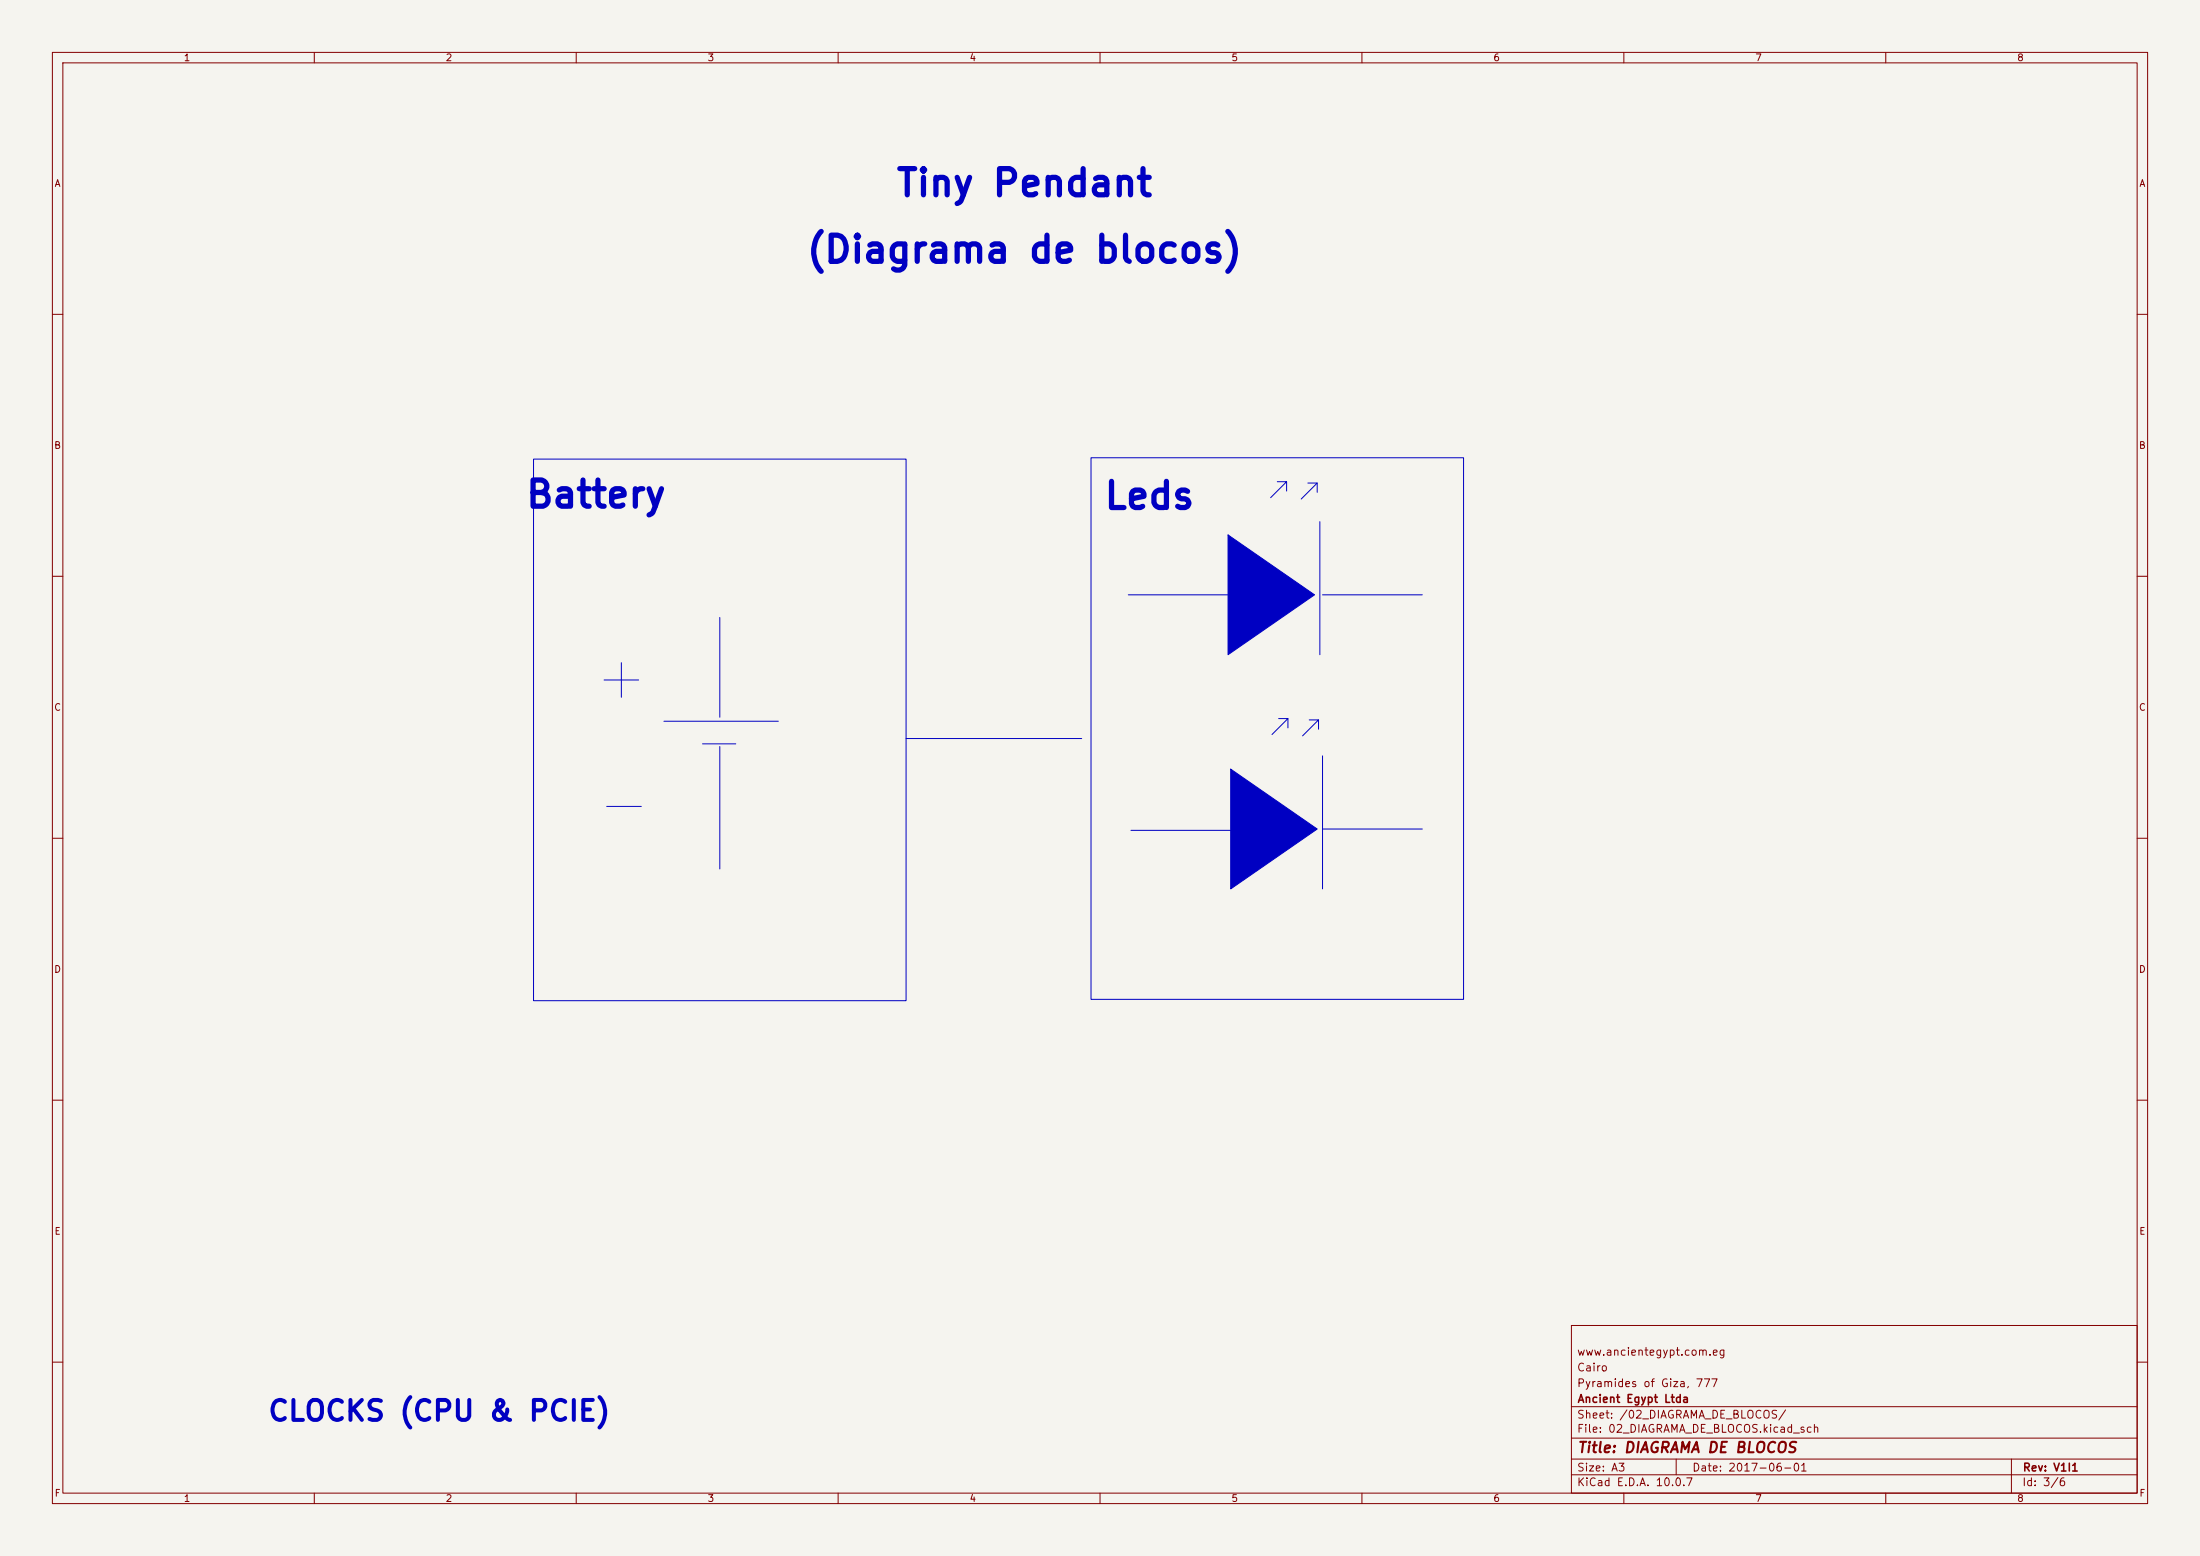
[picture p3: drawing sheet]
<svg xmlns="http://www.w3.org/2000/svg" width="420mm" height="297mm" viewBox="0 0 420 297" stroke-linecap="round" stroke-linejoin="round" font-family="sans-serif">
<path d="M0 0h420v297h-420z" fill="#f5f4ef" stroke="#f5f4ef" stroke-width=".19"/>
<g fill="none" stroke="#840000" stroke-width=".19">
<path d="M10 10h400v277h-400zM12 12h396v273h-396zM60 10v2M110 10v2M160 10v2M210 10v2M260 10v2M310 10v2M360 10v2M10 60h2M408 60h2M10 110h2"/>
<path d="M408 110h2M10 160h2M408 160h2M10 210h2M408 210h2M300 253h108v32h-108zM10 260h2M300 278.5h108M300 274.5h108M300 268.5h108M320 278.5v3M384 278.5v6.5"/>
<path d="M408 260h2M60 285v2M110 285v2M160 285v2M210 285v2M260 285v2M300 281.5h108M310 285v2M360 285v2"/>
</g>
<g fill="#0000c2">
<path d="M234.4 102.1l16.6 11.4-16.6 11.5z"/>
<path d="M234.9 146.8l16.6 11.4-16.6 11.5z"/>
</g>
<g fill="none" stroke="#0000c2" stroke-width=".19">
<path d="M101.9 87.6h71.1v103.4h-71.1zM208.3 87.4h71.1v103.4h-71.1zM243.8 91.9h1.8l-3 3.1M245.6 91.9v1.8M249.7 92.2h1.8l-3.1 3.1M251.5 92.2v1.8M252 99.6v25.4M137.4 117.9v19M215.4 113.5h19M234.4 102.1l16.6 11.4-16.6 11.5zM252.5 113.5h19M115.3 129.8h6.6"/>
<path d="M118.6 126.5v6.6M126.7 137.7h21.9M244.1 137.2h1.8l-3.1 3M245.9 137.2v1.7M249.9 137.4h1.8l-3 3.1M251.7 137.4v1.8M115.8 153.9h6.6M134.1 142h6.4M137.4 142.5v23.4M173 141h33.5M215.9 158.5h19M234.9 146.8l16.6 11.4-16.6 11.5z"/>
<path d="M252.5 158.2h19M252.5 144.3v25.4"/>
</g>
<g font-size="5" fill="#0000c2">
<text x="170.8" y="38.7">Tiny Pendant</text>
<text x="153.7" y="51.4">(Diagrama de blocos)</text>
<text x="100.1" y="98.1">Battery</text>
<text x="210.5" y="98.4">Leds</text>
</g>
<text font-size="3.8" fill="#0000c2" x="50.9" y="272.2">CLOCKS (CPU &amp; PCIE)</text>
<text font-size="2" fill="#840000" x="301" y="277.8">Title: DIAGRAMA DE BLOCOS</text>
<g font-size="1.5" fill="#840000">
<text x="300.9" y="262.1">Cairo</text>
<text x="300.9" y="259.1">www.ancientegypt.com.eg</text>
<text x="300.9" y="265.1">Pyramides of Giza, 777</text>
<text x="301" y="268.1">Ancient Egypt Ltda</text>
<text x="300.9" y="273.8">File: 02_DIAGRAMA_DE_BLOCOS.kicad_sch</text>
<text x="300.9" y="271.1">Sheet: /02_DIAGRAMA_DE_BLOCOS/</text>
<text x="300.9" y="281.2">Size: A3</text>
<text x="322.9" y="281.2">Date: 2017-06-01</text>
<text x="386" y="281.2">Rev: V1I1</text>
<text x="300.9" y="284">KiCad E.D.A. 10.0.7</text>
<text x="385.9" y="284">Id: 3/6</text>
</g>
<g font-size="1.3" fill="#840000">
<text x="35" y="12">1</text>
<text x="85" y="12">2</text>
<text x="135" y="12">3</text>
<text x="185" y="12">4</text>
<text x="235" y="12">5</text>
<text x="285" y="12">6</text>
<text x="335" y="12">7</text>
<text x="385" y="12">8</text>
<text x="10.3" y="36">A</text>
<text x="408.3" y="36">A</text>
<text x="10.2" y="86">B</text>
<text x="408.2" y="86">B</text>
<text x="10.2" y="136">C</text>
<text x="408.2" y="136">C</text>
<text x="10.2" y="186">D</text>
<text x="408.2" y="186">D</text>
<text x="10.3" y="236">E</text>
<text x="408.3" y="236">E</text>
<text x="10.3" y="286">F</text>
<text x="35" y="287">1</text>
<text x="85" y="287">2</text>
<text x="135" y="287">3</text>
<text x="185" y="287">4</text>
<text x="235" y="287">5</text>
<text x="285" y="287">6</text>
<text x="335" y="287">7</text>
<text x="385" y="287">8</text>
<text x="408.3" y="286">F</text>
</g>
</svg>
